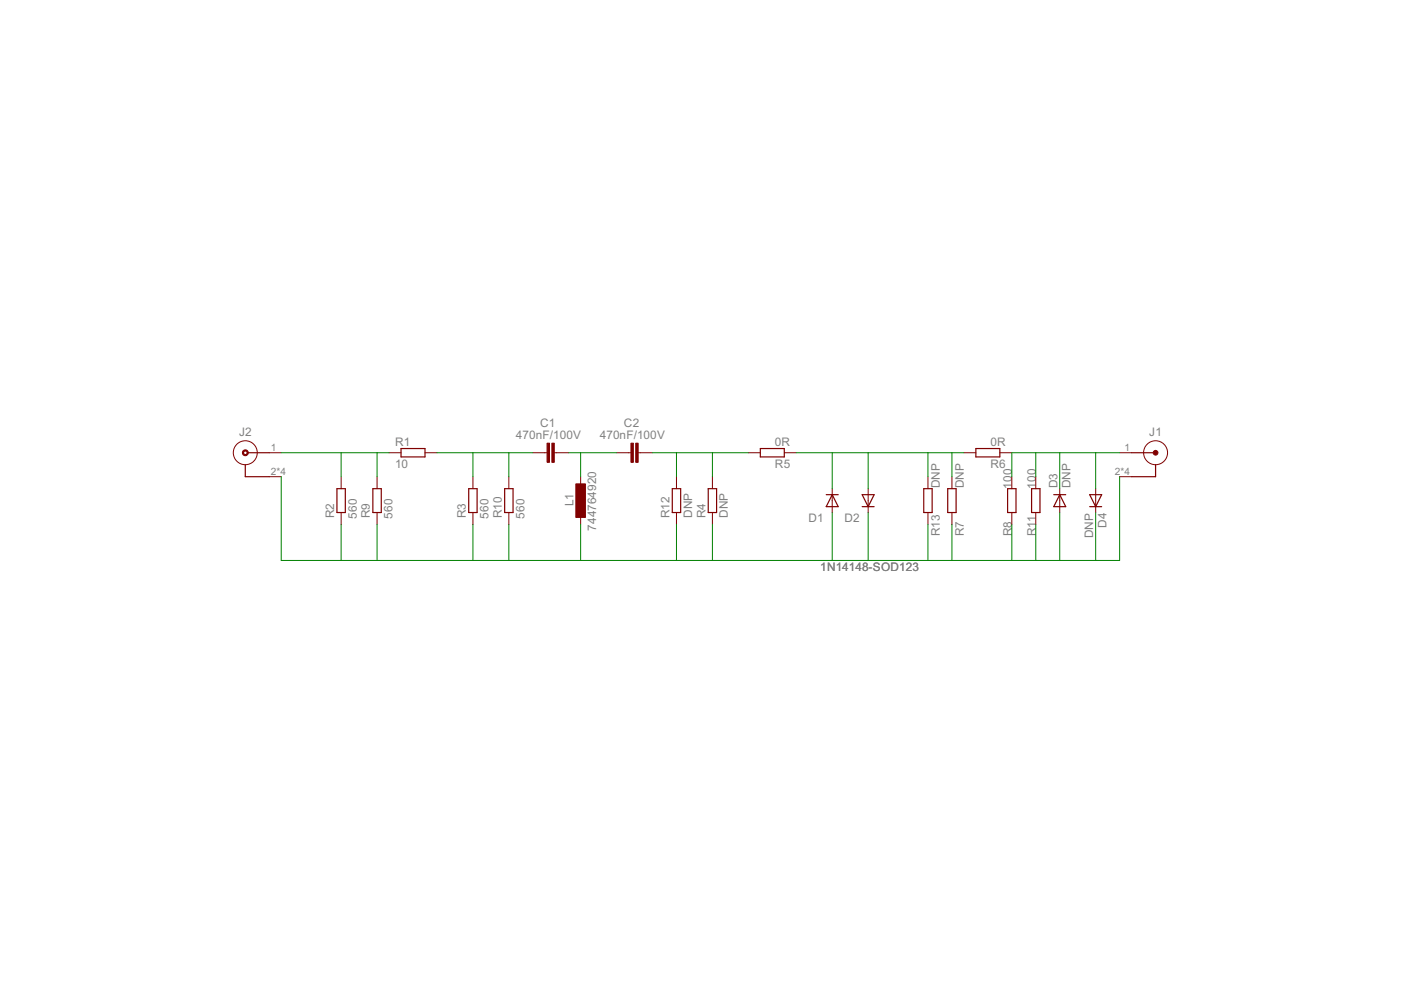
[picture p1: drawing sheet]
<svg xmlns="http://www.w3.org/2000/svg" width="297mm" height="210mm" viewBox="0 0 297 210" stroke-linecap="round" stroke-linejoin="round" font-family="sans-serif">
<g fill="none" stroke="#800000" stroke-width=".21">
<path d="M57.1 96h2.5M82.5 96h2.5M90.1 96h2.5M112.9 96h3.1M117.5 96h3.1M130.7 96h3.1M135.3 96h3M158.7 96h2.5M166.3 96h2.5M204.4 96h2.5M212 96h2.5M237.4 96h2.5"/>
<path d="M57.1 101.1h2.5M72.3 101.1v2.5M72.3 108.7v2.5M79.9 101.1v2.5M79.9 108.7v2.5M100.3 101.1v2.5M100.3 108.7v2.5M107.9 101.1v2.5M107.9 108.7v2.5M123.1 101.1v2.5M123.1 108.7v2.5M143.4 101.1v2.5"/>
<path d="M143.4 108.7v2.5M151 101.1v2.5M151 108.7v2.5M176.4 103.6v5.1M184.1 103.6v5.1M196.7 101.1v2.5M196.7 108.7v2.5M201.8 101.1v2.5M201.8 108.7v2.5M214.5 101.1v2.5M214.5 108.7v2.5M219.6 101.1v2.5"/>
<path d="M219.6 108.7v2.5M224.7 103.6v5.1M232.3 103.6v5.1M237.4 101.1h2.5"/>
<circle cx="52" cy="96" r="2.54"/>
<circle cx="245" cy="96" r="2.54"/>
</g>
<g fill="#800000" stroke="#800000" stroke-width=".21">
<path d="M117 94h.5v4h-.5z"/>
<path d="M116 94h.5v4h-.5z"/>
<path d="M134.8 94h.5v4h-.5z"/>
<path d="M133.8 94h.5v4h-.5z"/>
<path d="M122.1 102.6h2v7.1h-2z"/>
</g>
<g fill="none" stroke="#800000" stroke-width=".25">
<path d="M52 98.5v2.6h5.1M52.6 96h4.5M85 95.1h5.1v1.8h-5.1zM161.2 95.1h5.1v1.8h-5.1zM206.9 95.1h5.1v1.8h-5.1zM239.9 96h4.6M245 98.5v2.6h-5.1M71.4 103.6h1.8v5.1h-1.8zM79.1 103.6h1.7v5.1h-1.7zM99.4 103.6h1.8v5.1h-1.8zM107 103.6h1.8v5.1h-1.8zM142.5 103.6h1.8v5.1h-1.8z"/>
<path d="M150.2 103.6h1.7v5.1h-1.7zM175.2 104.9h2.5M176.4 104.9l1.3 2.5h-2.5zM182.8 104.9h2.5l-1.2 2.5zM182.8 107.4h2.5M195.9 103.6h1.7v5.1h-1.7zM200.9 103.6h1.8v5.1h-1.8zM213.6 103.6h1.8v5.1h-1.8zM218.7 103.6h1.8v5.1h-1.8zM223.4 104.9h2.6M224.7 104.9l1.3 2.5h-2.6zM231 104.9h2.6l-1.3 2.5z"/>
<path d="M231 107.4h2.6"/>
</g>
<g fill="#800000" stroke="#800000" stroke-width=".21">
<path d="M51.6 95.5a.63 .63 0 0 1 1 .1 .63 .63 0 0 1-.4 1 .63 .63 0 0 1-.8-.6h.2a.38 .38 0 0 1 .6-.3 .38 .38 0 0 1 .1 .6 .38 .38 0 0 1-.6-.2l-.1-.1h-.2z" fill-rule="evenodd"/>
<circle cx="245" cy="96" r=".5"/>
</g>
<g fill="none" stroke="#008000" stroke-width=".21">
<path d="M59.6 96h22.9M72.3 96v5.1M79.9 96v5.1M92.6 96h20.3M100.3 96v5.1M107.9 96v5.1M120.6 96h10.1M123.1 96v5.1M138.3 96h20.4M143.4 96v5.1M151 96v5.1M168.8 96h35.6"/>
<path d="M176.4 96v7.6M184.1 96v7.6M196.7 96v5.1M201.8 96v5.1M219.6 96v5.1M224.7 96v7.6M232.3 96v7.6M237.4 96h-22.9v5.1M59.6 101.1v17.7h177.8v-17.7M72.3 111.2v7.6M79.9 111.2v7.6M100.3 111.2v7.6"/>
<path d="M107.9 111.2v7.6M123.1 111.2v7.6M143.4 111.2v7.6M151 111.2v7.6M176.4 108.7v10.1M184.1 108.7v10.1M196.7 111.2v7.6M201.8 111.2v7.6M214.5 111.2v7.6M219.6 111.2v7.6M224.7 108.7v10.1M232.3 108.7v10.1"/>
</g>
<g font-size="2.8" fill="#808080">
<text x="50.7" y="92.5">J2</text>
<text x="83.8" y="94.5">R1</text>
<text x="109.4" y="93.1">470nF/100V</text>
<text x="114.5" y="90.5">C1</text>
<text x="127.2" y="93.1">470nF/100V</text>
<text x="132.3" y="90.5">C2</text>
<text x="164.3" y="94.5">0R</text>
<text x="210" y="94.5">0R</text>
<text x="243.7" y="92.5">J1</text>
<text x="83.8" y="99.3">10</text>
<text x="164.3" y="99.3">R5</text>
<text x="210" y="99.3">R6</text>
<text x="121.6" y="107.4" transform="rotate(-90 121.6 107.4)">L1</text>
<text x="199.3" y="103.6" transform="rotate(-90 199.3 103.6)">DNP</text>
<text x="204.4" y="103.6" transform="rotate(-90 204.4 103.6)">DNP</text>
<text x="214.5" y="103.6" transform="rotate(-90 214.5 103.6)">100</text>
<text x="219.6" y="103.6" transform="rotate(-90 219.6 103.6)">100</text>
<text x="224.2" y="103.6" transform="rotate(-90 224.2 103.6)">D3</text>
<text x="227" y="103.6" transform="rotate(-90 227 103.6)">DNP</text>
<text x="70.8" y="109.9" transform="rotate(-90 70.8 109.9)">R2</text>
<text x="75.6" y="109.9" transform="rotate(-90 75.6 109.9)">560</text>
<text x="78.4" y="109.9" transform="rotate(-90 78.4 109.9)">R9</text>
<text x="83.2" y="109.9" transform="rotate(-90 83.2 109.9)">560</text>
<text x="98.8" y="109.9" transform="rotate(-90 98.8 109.9)">R3</text>
<text x="103.6" y="109.9" transform="rotate(-90 103.6 109.9)">560</text>
<text x="106.4" y="109.9" transform="rotate(-90 106.4 109.9)">R10</text>
<text x="111.2" y="109.9" transform="rotate(-90 111.2 109.9)">560</text>
<text x="126.4" y="112.5" transform="rotate(-90 126.4 112.5)">744764920</text>
<text x="141.9" y="109.9" transform="rotate(-90 141.9 109.9)">R12</text>
<text x="146.7" y="109.9" transform="rotate(-90 146.7 109.9)">DNP</text>
<text x="149.5" y="109.9" transform="rotate(-90 149.5 109.9)">R4</text>
<text x="154.3" y="109.9" transform="rotate(-90 154.3 109.9)">DNP</text>
<text x="171.4" y="110.7">D1</text>
<text x="179" y="110.7">D2</text>
<text x="199.3" y="113.7" transform="rotate(-90 199.3 113.7)">R13</text>
<text x="204.4" y="113.7" transform="rotate(-90 204.4 113.7)">R7</text>
<text x="214.5" y="113.7" transform="rotate(-90 214.5 113.7)">R8</text>
<text x="219.6" y="113.7" transform="rotate(-90 219.6 113.7)">R11</text>
<text x="234.6" y="111.9" transform="rotate(-90 234.6 111.9)">D4</text>
<text x="231.8" y="114.2" transform="rotate(-90 231.8 114.2)">DNP</text>
<text x="173.9" y="121.1">1N14148-SOD123</text>
</g>
<g font-size="2.4" fill="#808080">
<text x="57.4" y="95.6">1</text>
<text x="238.4" y="95.6">1</text>
<text x="57.4" y="100.7">2*4</text>
<text x="236.4" y="100.7">2*4</text>
</g>
</svg>
